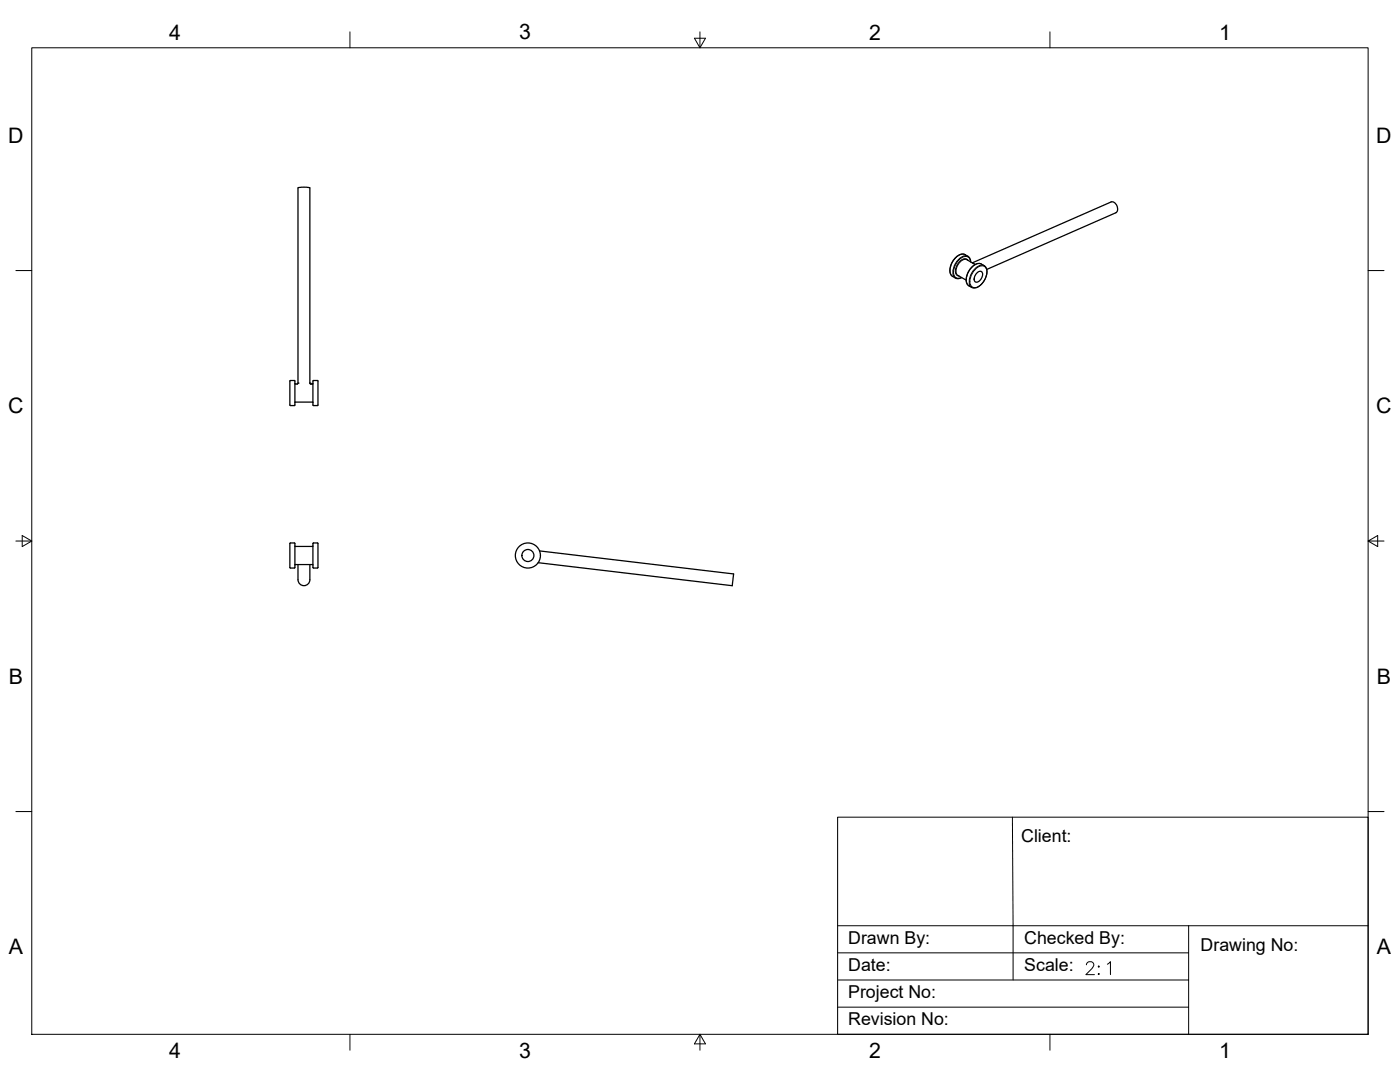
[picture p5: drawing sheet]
<svg xmlns="http://www.w3.org/2000/svg" width="559mm" height="432mm" viewBox="0 0 559 432" stroke-linecap="round" stroke-linejoin="round" font-family="sans-serif">
<!-- layer: Visible -->
<g fill="none" stroke="#000" stroke-width=".51">
<path d="M118.9 75v78l-.2 .2-1-.2M119 75l2.3-.3 2.4 .3M123.7 75v78l.2 .2 1-.2M382.3 109.9l3.3 1.9M385.9 103.7l3.3 1.9M387.4 104.5a2.59 2.59 0 0 0-1.1-2.2l-1.1-.7a4.7 4.7 0 0 0-5.4 3.5l-.6 1.8a3.1 3.1 0 0 0 1 3.4l1.2 .7a2.47 2.47 0 0 0 2.4-.2M387.8 106.7l.6-.6a2.99 2.99 0 0 1 3.3-.7l1.2 .6a4.6 4.6 0 0 1-.2 6.3l-1.4 1.6a3.1 3.1 0 0 1-3.4 .8l-1.2-.7a4.7 4.7 0 0 1 .3-6.4zM388.1 104.9l55.4-24.3a2.6 2.6 0 0 1 2.3 1.5 2.6 2.6 0 0 1-.4 2.8l-51.6 22.6M390.1 108.8a1.21 1.21 0 0 1 1.6-.4 1.21 1.21 0 0 1 .5 1.6 2.68 2.68 0 0 1-2.9 2.5 2.69 2.69 0 0 1 .8-3.7zM115.7 152.1v9.5M117.5 151.8l-1.8 .3M117.5 151.8l.2 .3-.2 9.7"/>
<path d="M125 151.9l1.9 .2v9.5l-.2 .3-1.8-.3zM115.7 161.6l1.8 .3M124.9 160.6l-.2-.2-7 .2M115.7 216.9v9.6M117.5 216.7l-1.8 .2M117.5 216.7l.2 .2-.2 9.8M124.9 217.9l-7 .2-.2-.2M125 216.7l1.9 .2v9.6l-.2 .2-1.8-.2zM215.3 219.9l77.5 9.2-.5 4.6-77.5-9.1M115.7 226.5l1.8 .2M117.7 225.5l7-.2 .2 .2M118.9 225.3l.1 6.1a2.36 2.36 0 0 0 2.3 2.3 2.36 2.36 0 0 0 2.4-2.3v-6.1"/>
<circle cx="210.7" cy="221.7" r="5"/>
<circle cx="210.7" cy="221.7" r="2.4"/>
</g>
<!-- layer: Visible Narrow -->
<path d="M385.2 101.6a4.4 4.4 0 0 0-5 2.9 4.4 4.4 0 0 0 0 5.8M385.9 103.6a3.8 3.8 0 0 0-4.2 3.6l-.1 .7a1.97 1.97 0 0 0 .7 2M386.3 102.3a4.4 4.4 0 0 0-5 2.9 4.4 4.4 0 0 0 0 5.7M386.4 103.9a2.3 2.3 0 0 0-3.7 .9 4.3 4.3 0 0 0-.8 5.1l.9 .3M387.4 104.5a2.06 2.06 0 0 0-1.2-2 2.06 2.06 0 0 0-2.3 .3 6.4 6.4 0 0 0-2.8 7.6 1.99 1.99 0 0 0 2.7 .3M388.2 104.9l1.1 .6M389.3 107.4l.6-.5a2.3 2.3 0 0 1 3-.6 2.3 2.3 0 0 1 1 2.9 6.7 6.7 0 0 1-4.7 5.6 2.22 2.22 0 0 1-2-3.2l.7-2.2zM391.7 105.4a4.4 4.4 0 0 0-5 2.9 4.4 4.4 0 0 0 0 5.7M392.9 106a4.4 4.4 0 0 0-5 2.9 4.4 4.4 0 0 0 0 5.8" fill="none" stroke="#000" stroke-width=".4"/>
<!-- layer: Visible -->
<g fill="#000">
<circle cx="118.9" cy="152.9" r=".25"/>
<circle cx="123.7" cy="152.9" r=".25"/>
<circle cx="124" cy="153.2" r=".25"/>
</g>
<!-- layer: Border -->
<g fill="none" stroke="#000" stroke-width=".4">
<path d="M12.7 19.1h533.4v393.7h-533.4zM139.7 12.7v6.4M277.2 15.3h4.4l-2.2 3.8zM279.4 12.7v6.4M419.1 12.7v6.4M6.3 108h6.4M546.1 108h6.3M6.3 215.9h6.4M8.9 213.7l3.8 2.2-3.8 2.2zM546.1 215.9l3.8 2.2v-4.4l-3.8 2.2h6.3M6.3 323.9h6.4M546.1 323.9h6.3"/>
<path d="M139.7 412.8v6.3M279.4 412.8l2.2 3.8h-4.4zM279.4 412.8v6.3M419.1 412.8v6.3"/>
</g>
<!-- layer: Titleblock -->
<path d="M334.3 326.1h211.8v86.7h-211.8zM404.1 326.1l.3 65M334.3 369.4h211.8M474.4 369.4v43.4M334.3 391.1h140.1M334.3 380.3h140.1M433.6 385l.5-1 1.5-.2a1.28 1.28 0 0 1 .8 2l-3 3.2h3.4M438.3 385.8l.3-.3 .2 .3-.2 .2zM438.6 388.5l.2 .2-.2 .3-.3-.3zM442 384.8l1.2-1v5.2M334.3 401.9h140.1" fill="none" stroke="#000" stroke-width=".4"/>
<g font-size="8.5">
<text x="67.5" y="15.8">4</text>
<text x="207.2" y="15.7">3</text>
<text x="346.9" y="15.8">2</text>
<text x="486.6" y="15.8">1</text>
<text x="3.3" y="57">D</text>
<text x="549.3" y="57">D</text>
<text x="3.3" y="165">C</text>
<text x="549.3" y="165">C</text>
<text x="3.5" y="272.9">B</text>
<text x="549.6" y="272.9">B</text>
<text x="3.5" y="380.9">A</text>
<text x="549.6" y="380.9">A</text>
<text x="67.5" y="422.2">4</text>
<text x="207.2" y="422.1">3</text>
<text x="346.9" y="422.2">2</text>
<text x="486.6" y="422.2">1</text>
</g>
<g font-size="7.1">
<text x="407.6" y="336.2">Client:</text>
<text x="338.6" y="376.6">Drawn By:</text>
<text x="408.8" y="376.7">Checked By:</text>
<text x="479.2" y="379.6">Drawing No:</text>
<text x="338.6" y="387.4">Date:</text>
<text x="408.8" y="387.5">Scale:</text>
<text x="338.6" y="398.3">Project No:</text>
<text x="338.5" y="409.1">Revision No:</text>
</g>
</svg>
